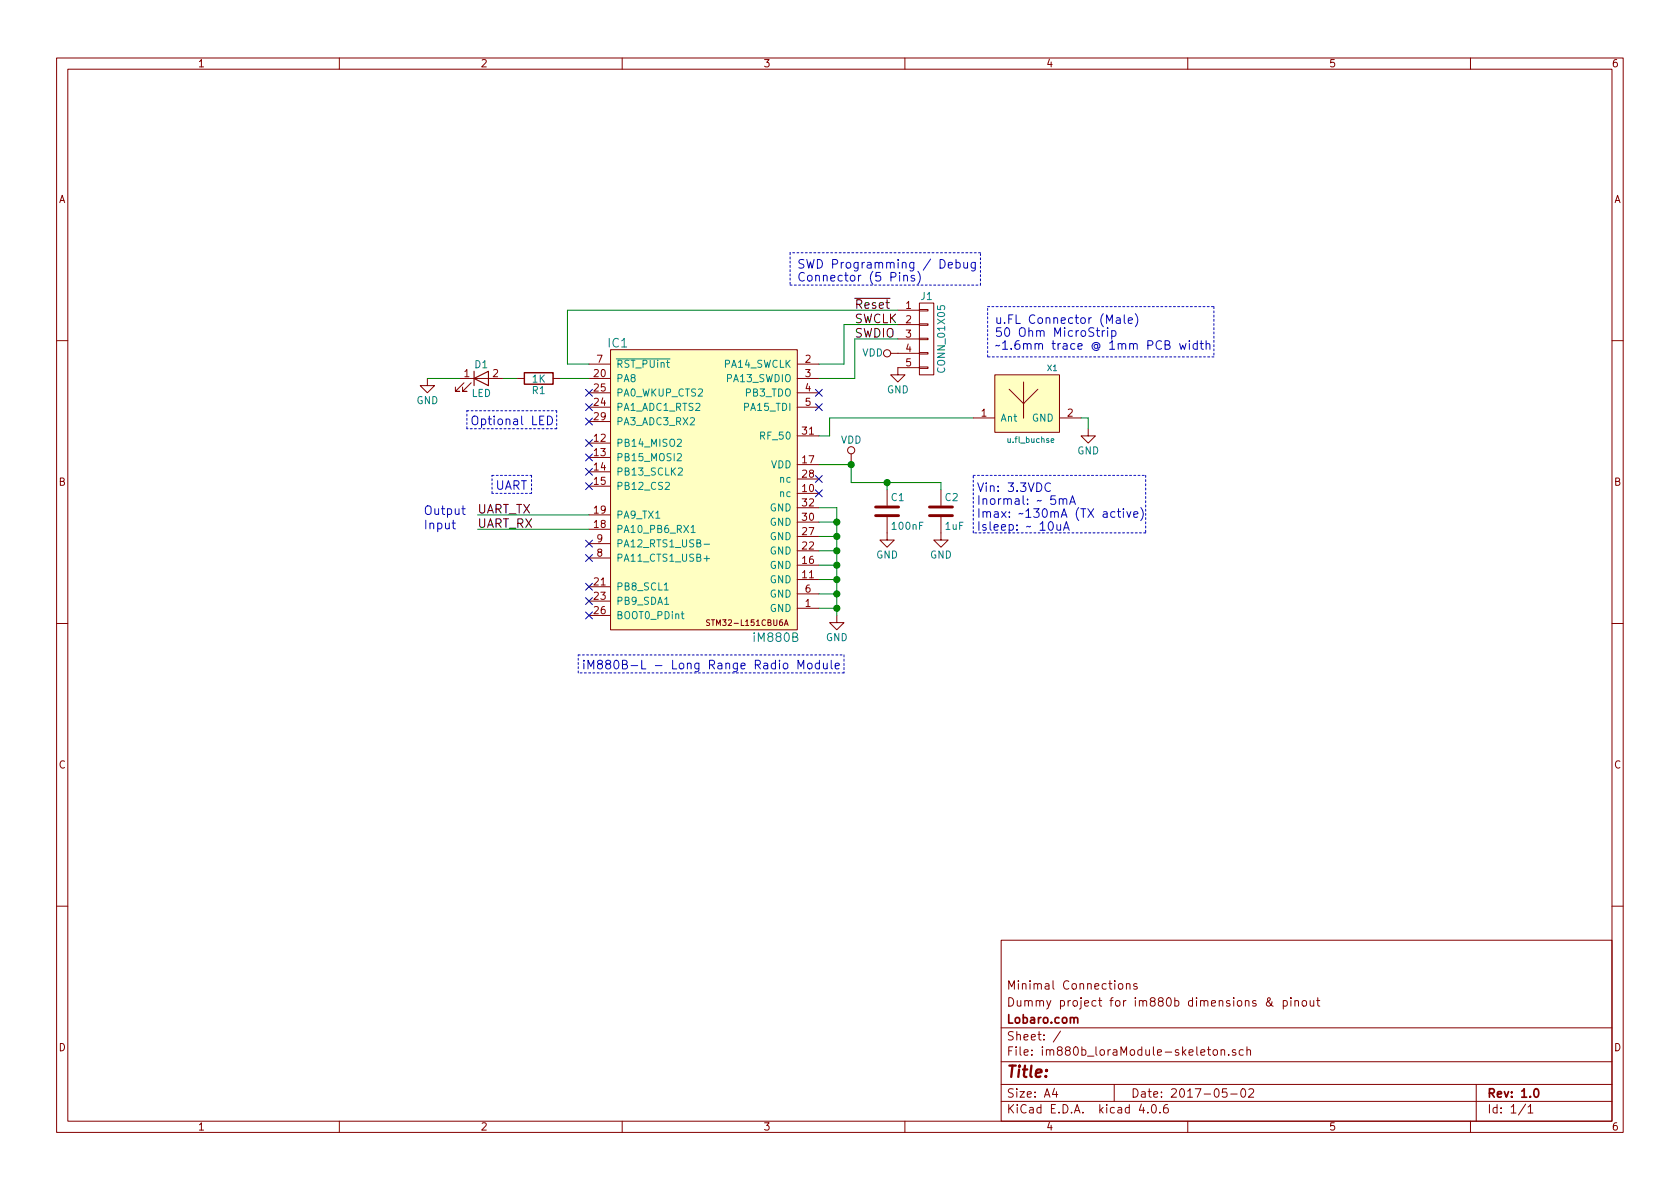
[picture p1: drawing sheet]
EESchema Schematic File Version 2
LIBS:power
LIBS:device
LIBS:transistors
LIBS:conn
LIBS:linear
LIBS:regul
LIBS:74xx
LIBS:cmos4000
LIBS:adc-dac
LIBS:memory
LIBS:xilinx
LIBS:microcontrollers
LIBS:dsp
LIBS:microchip
LIBS:analog_switches
LIBS:motorola
LIBS:texas
LIBS:intel
LIBS:audio
LIBS:interface
LIBS:digital-audio
LIBS:philips
LIBS:display
LIBS:cypress
LIBS:siliconi
LIBS:opto
LIBS:atmel
LIBS:contrib
LIBS:valves
LIBS:im880b_loraModule-skeleton-cache
EELAYER 25 0
EELAYER END
$Descr A4 11693 8268
encoding utf-8
Sheet 1 1
Title ""
Date "2017-05-02"
Rev "1.0"
Comp "Lobaro.com"
Comment1 "Dummy project for im880b dimensions & pinout"
Comment2 "Minimal Connections"
Comment3 ""
Comment4 ""
$EndDescr
$Comp
L iM880B IC1
U 1 1
P 4900 3325
F 0 "IC1" H 4300 4275 60  0000 C CNN
F 1 "iM880B" H 5400 2225 60  0000 C CNN
F 2 "iM880B" H 5400 2125 60  0001 C CNN
F 3 "" H 4800 3425 60  0000 C CNN
F 4 "Value" H 4900 3325 60  0001 C CNN "Fieldname"
	1    4900 3325
	1    0    0    -1  
$EndComp
$Comp
L GND #PWR2
U 1 1
P 5825 4275
F 0 "#PWR2" H 5825 4025 50  0001 C CNN
F 1 "GND" H 5825 4125 50  0000 C CNN
F 2 "" H 5825 4275 50  0001 C CNN
F 3 "" H 5825 4275 50  0001 C CNN
	1    5825 4275
	1    0    0    -1  
$EndComp
Wire Wire Line
	5825 3525 5825 4275
Wire Wire Line
	5825 4225 5700 4225
Wire Wire Line
	5825 4125 5700 4125
Connection ~ 5825 4225
Wire Wire Line
	5825 4025 5700 4025
Connection ~ 5825 4125
Wire Wire Line
	5825 3925 5700 3925
Connection ~ 5825 4025
Wire Wire Line
	5825 3825 5700 3825
Connection ~ 5825 3925
Wire Wire Line
	5825 3725 5700 3725
Connection ~ 5825 3825
Wire Wire Line
	5825 3625 5700 3625
Connection ~ 5825 3725
Wire Wire Line
	5825 3525 5700 3525
Connection ~ 5825 3625
NoConn ~ 5700 3425
NoConn ~ 5700 3325
$Comp
L VDD #PWR3
U 1 1
P 5925 3200
F 0 "#PWR3" H 5925 3050 50  0001 C CNN
F 1 "VDD" H 5925 3350 50  0000 C CNN
F 2 "" H 5925 3200 50  0001 C CNN
F 3 "" H 5925 3200 50  0001 C CNN
	1    5925 3200
	1    0    0    -1  
$EndComp
Wire Wire Line
	5925 3225 5700 3225
Text Notes 6800 3775 0    60   ~ 0
Vin: 3.3VDC\nInormal: ~~ 5mA\nImax: ~~130mA (TX active)\nIsleep: ~~ 10uA\n\n
Wire Notes Line
	6775 3300 7975 3300
Wire Notes Line
	7975 3300 7975 3700
Wire Notes Line
	7975 3700 6775 3700
Wire Notes Line
	6775 3700 6775 3300
$Comp
L C C1
U 1 1
P 6175 3550
F 0 "C1" H 6200 3650 50  0000 L CNN
F 1 "100nF" H 6200 3450 50  0000 L CNN
F 2 "StdFootprints:0603" H 6213 3400 50  0001 C CNN
F 3 "" H 6175 3550 50  0001 C CNN
F 4 "Value" H 6175 3550 60  0001 C CNN "Fieldname"
	1    6175 3550
	1    0    0    -1  
$EndComp
$Comp
L C C2
U 1 1
P 6550 3550
F 0 "C2" H 6575 3650 50  0000 L CNN
F 1 "1uF" H 6575 3450 50  0000 L CNN
F 2 "StdFootprints:0603" H 6588 3400 50  0001 C CNN
F 3 "" H 6550 3550 50  0001 C CNN
F 4 "Value" H 6550 3550 60  0001 C CNN "Fieldname"
	1    6550 3550
	1    0    0    -1  
$EndComp
Connection ~ 5925 3225
Wire Wire Line
	5925 3200 5925 3350
Wire Wire Line
	5925 3350 6550 3350
Wire Wire Line
	6175 3350 6175 3400
Wire Wire Line
	6550 3350 6550 3400
Connection ~ 6175 3350
$Comp
L GND #PWR4
U 1 1
P 6175 3700
F 0 "#PWR4" H 6175 3450 50  0001 C CNN
F 1 "GND" H 6175 3550 50  0000 C CNN
F 2 "" H 6175 3700 50  0001 C CNN
F 3 "" H 6175 3700 50  0001 C CNN
	1    6175 3700
	1    0    0    -1  
$EndComp
$Comp
L GND #PWR7
U 1 1
P 6550 3700
F 0 "#PWR7" H 6550 3450 50  0001 C CNN
F 1 "GND" H 6550 3550 50  0000 C CNN
F 2 "" H 6550 3700 50  0001 C CNN
F 3 "" H 6550 3700 50  0001 C CNN
	1    6550 3700
	1    0    0    -1  
$EndComp
$Comp
L CONN_01X05 J1
U 1 1
P 6450 2350
F 0 "J1" H 6450 2650 50  0000 C CNN
F 1 "CONN_01X05" V 6550 2350 50  0000 C CNN
F 2 "StdFootprints:HDR1x5" H 6450 2350 50  0001 C CNN
F 3 "" H 6450 2350 50  0001 C CNN
	1    6450 2350
	1    0    0    -1  
$EndComp
NoConn ~ 5700 2825
NoConn ~ 5700 2725
Wire Wire Line
	4100 2525 3950 2525
Wire Wire Line
	3950 2525 3950 2150
Wire Wire Line
	3950 2150 6250 2150
Wire Wire Line
	5700 2525 5875 2525
Wire Wire Line
	5875 2525 5875 2250
Wire Wire Line
	5875 2250 6250 2250
Wire Wire Line
	5700 2625 5950 2625
Wire Wire Line
	5950 2625 5950 2350
Wire Wire Line
	5950 2350 6250 2350
$Comp
L VDD #PWR5
U 1 1
P 6250 2450
F 0 "#PWR5" H 6250 2300 50  0001 C CNN
F 1 "VDD" V 6250 2625 50  0000 C CNN
F 2 "" H 6250 2450 50  0001 C CNN
F 3 "" H 6250 2450 50  0001 C CNN
	1    6250 2450
	0    -1   -1   0   
$EndComp
$Comp
L GND #PWR6
U 1 1
P 6250 2550
F 0 "#PWR6" H 6250 2300 50  0001 C CNN
F 1 "GND" H 6250 2400 50  0000 C CNN
F 2 "" H 6250 2550 50  0001 C CNN
F 3 "" H 6250 2550 50  0001 C CNN
	1    6250 2550
	1    0    0    -1  
$EndComp
Text Notes 5550 1950 0    60   ~ 0
SWD Programming / Debug \nConnector (5 Pins)
Text Label 5950 2150 0    60   ~ 0
~Reset
Text Label 5950 2250 0    60   ~ 0
SWCLK
Text Label 5950 2350 0    60   ~ 0
SWDIO
Wire Wire Line
	5700 3025 5775 3025
Wire Wire Line
	5775 3025 5775 2900
Wire Wire Line
	5775 2900 6775 2900
$Comp
L u.fl_buchse X1
U 1 1
P 7125 2800
F 0 "X1" H 6925 3050 40  0000 C CNN
F 1 "u.fl_buchse" H 7075 2550 40  0000 C CNN
F 2 "farnell:ufl_smd" H 7025 2450 60  0001 C CNN
F 3 "" H 6975 3100 60  0000 C CNN
F 4 "0.9€" H 7225 3350 60  0001 C CNN "Preis"
F 5 "1688077" H 7125 3250 60  0001 C CNN "Bestellnr"
F 6 "U.FL Connector" H 7150 3175 60  0001 C CNN "Bemerkung"
F 7 "Farnell" H 7050 3175 60  0001 C CNN "Bezugsquelle"
	1    7125 2800
	-1   0    0    -1  
$EndComp
$Comp
L GND #PWR8
U 1 1
P 7575 2975
F 0 "#PWR8" H 7575 2725 50  0001 C CNN
F 1 "GND" H 7575 2825 50  0000 C CNN
F 2 "" H 7575 2975 50  0001 C CNN
F 3 "" H 7575 2975 50  0001 C CNN
	1    7575 2975
	1    0    0    -1  
$EndComp
Wire Wire Line
	7575 2975 7575 2900
Wire Wire Line
	7575 2900 7525 2900
Wire Notes Line
	5500 1975 6825 1975
Wire Notes Line
	6825 1975 6825 1750
Wire Notes Line
	6825 1750 5500 1750
Wire Notes Line
	5500 1750 5500 1975
Text Notes 6925 2425 0    60   ~ 0
u.FL Connector (Male)\n50 Ohm MicroStrip\n~~1.6mm trace @ 1mm PCB width
Wire Notes Line
	6875 2125 8450 2125
Wire Notes Line
	8450 2125 8450 2475
Wire Notes Line
	8450 2475 6875 2475
Wire Notes Line
	6875 2475 6875 2125
NoConn ~ 4100 4275
NoConn ~ 4100 4175
NoConn ~ 4100 4075
NoConn ~ 4100 3875
NoConn ~ 4100 3775
NoConn ~ 4100 3375
NoConn ~ 4100 3275
NoConn ~ 4100 3175
NoConn ~ 4100 3075
NoConn ~ 4100 2925
NoConn ~ 4100 2825
NoConn ~ 4100 2725
Wire Wire Line
	4100 3575 3325 3575
Text Label 3325 3575 0    60   ~ 0
UART_TX
Wire Wire Line
	4100 3675 3325 3675
Text Label 3325 3675 0    60   ~ 0
UART_RX
$Comp
L LED D1
U 1 1
P 3350 2625
F 0 "D1" H 3350 2725 50  0000 C CNN
F 1 "LED" H 3350 2525 50  0000 C CNN
F 2 "StdFootprints:0603_D" H 3350 2625 50  0001 C CNN
F 3 "" H 3350 2625 50  0001 C CNN
	1    3350 2625
	1    0    0    -1  
$EndComp
$Comp
L R R1
U 1 1
P 3750 2625
F 0 "R1" V 3830 2625 50  0000 C CNN
F 1 "1K" V 3750 2625 50  0000 C CNN
F 2 "StdFootprints:0603" V 3680 2625 50  0001 C CNN
F 3 "" H 3750 2625 50  0001 C CNN
	1    3750 2625
	0    1    1    0   
$EndComp
Wire Wire Line
	4100 2625 3900 2625
Wire Wire Line
	3600 2625 3500 2625
$Comp
L GND #PWR1
U 1 1
P 2975 2625
F 0 "#PWR1" H 2975 2375 50  0001 C CNN
F 1 "GND" H 2975 2475 50  0000 C CNN
F 2 "" H 2975 2625 50  0001 C CNN
F 3 "" H 2975 2625 50  0001 C CNN
	1    2975 2625
	1    0    0    -1  
$EndComp
Wire Wire Line
	3200 2625 2975 2625
Text Notes 3275 2950 0    60   ~ 0
Optional LED
Wire Notes Line
	3250 2850 3875 2850
Wire Notes Line
	3875 2850 3875 2975
Wire Notes Line
	3875 2975 3250 2975
Wire Notes Line
	3250 2975 3250 2850
Text Notes 3450 3400 0    60   ~ 0
UART
Text Notes 2950 3575 0    60   ~ 0
Output
Text Notes 2950 3675 0    60   ~ 0
Input
Wire Notes Line
	3425 3300 3700 3300
Wire Notes Line
	3700 3300 3700 3425
Wire Notes Line
	3700 3425 3425 3425
Wire Notes Line
	3425 3425 3425 3300
Text Notes 4050 4650 0    60   ~ 0
iM880B-L - Long Range Radio Module
Wire Notes Line
	4025 4550 5875 4550
Wire Notes Line
	5875 4550 5875 4675
Wire Notes Line
	5875 4675 4025 4675
Wire Notes Line
	4025 4675 4025 4550
$EndSCHEMATC
